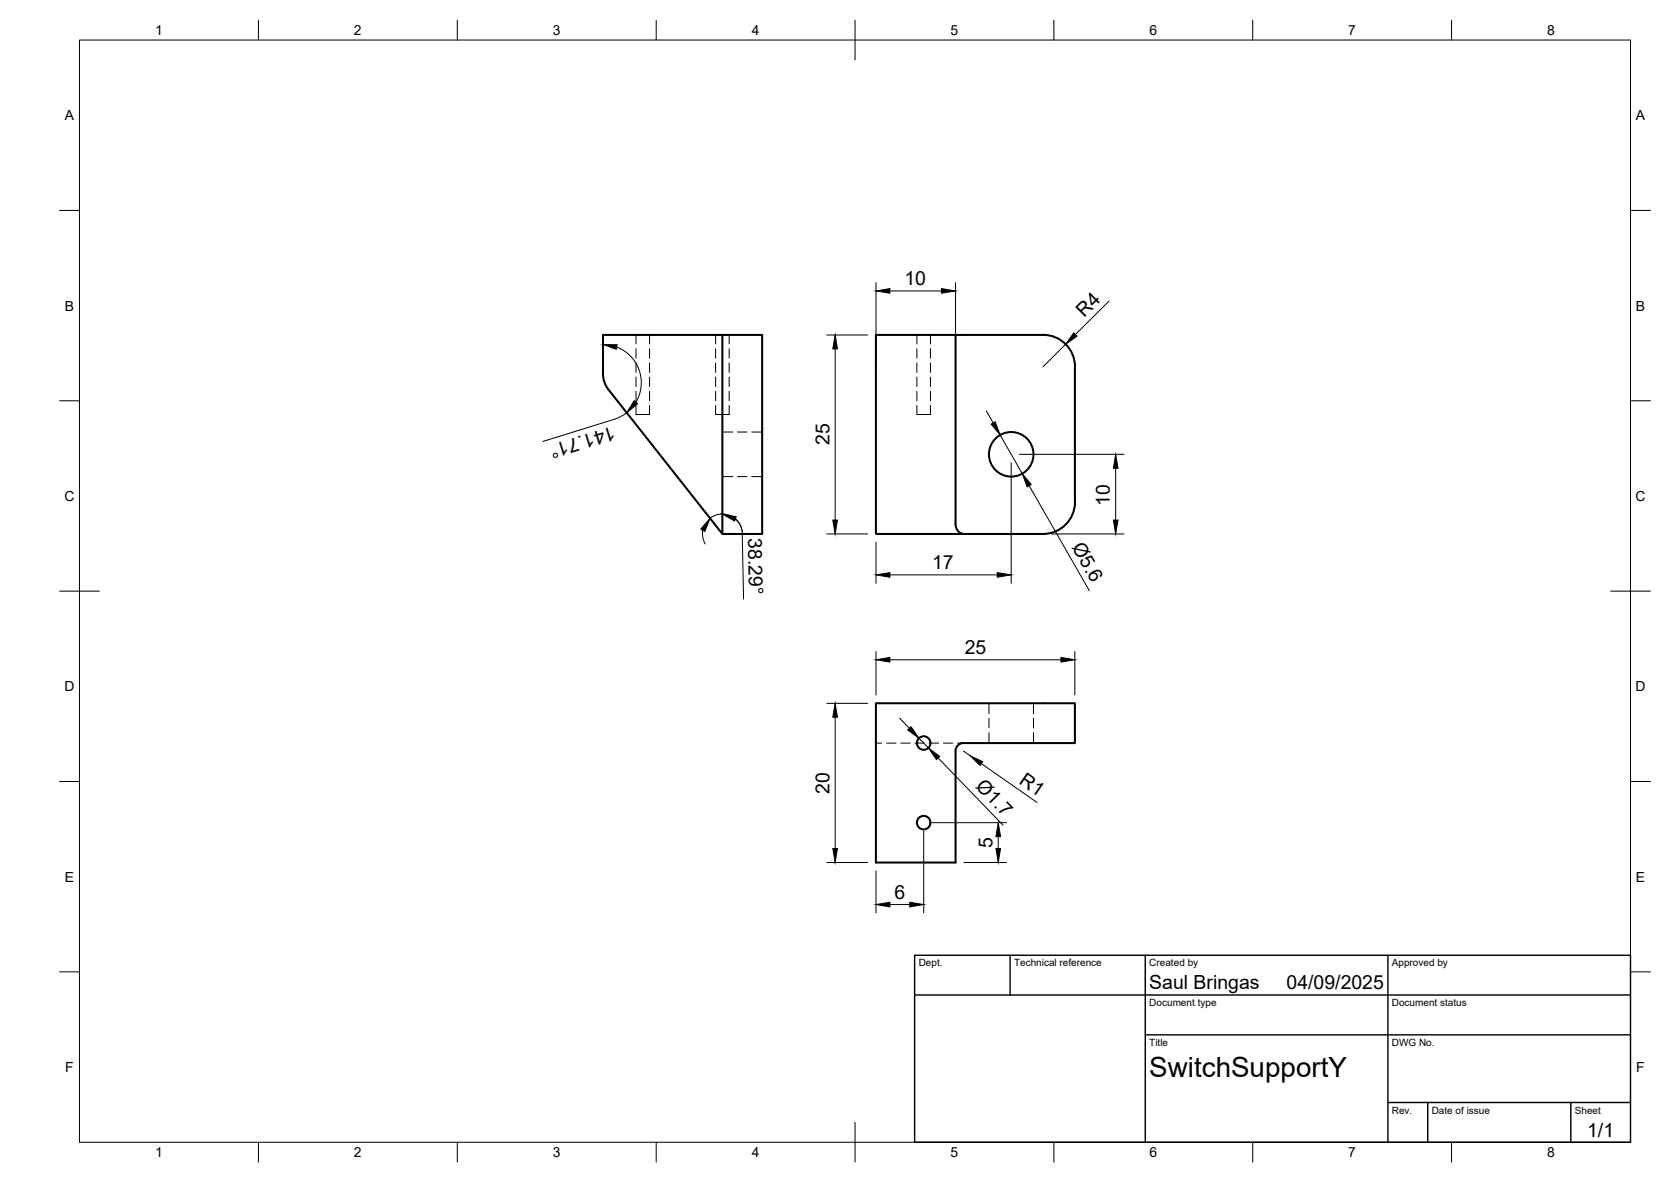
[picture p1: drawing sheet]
<svg xmlns="http://www.w3.org/2000/svg" width="420mm" height="297mm" viewBox="0 0 420 297" stroke-linecap="round" stroke-linejoin="round" font-family="sans-serif">
<!-- layer: Visible -->
<g fill="none" stroke="#000" stroke-width=".51">
<path d="M181.6 84.2h-30l.1 10.5 .4 1.6 .5 1 29 36.9M181.6 84.2h10v50h-10zM240.3 84.2h-20.1v50h42.1M262.3 84.2h-22v47.4a2.31 2.31 0 0 0 2 2.6M262.3 84.1a8 8 0 0 1 8 8.1v34a8 8 0 0 1-8 8M242.3 186.7a2 2 0 0 0-2 2v28.1h-20.1v-40.1h50.1v10h-28"/>
<circle cx="254.3" cy="114.2" r="5.6"/>
<circle cx="232.3" cy="186.7" r="1.7"/>
<circle cx="232.3" cy="206.7" r="1.7"/>
</g>
<!-- layer: Hidden -->
<g fill="none" stroke="#000" stroke-width=".25">
<path d="M159.9 84.2v2.2M159.9 87.6v2.4M159.9 91.2v2.4M159.9 94.8v2.3M159.9 98.3v2.4M163.3 84.2v2.2M163.3 87.6v2.4M163.3 91.2v2.4M163.3 94.8v2.3M163.3 98.3v2.4M179.9 84.2v2.2M179.9 87.6v2.4"/>
<path d="M179.9 91.2v2.4M179.9 94.8v2.3M179.9 98.3v2.4M183.3 84.2v2.2M183.3 87.6v2.4M183.3 91.2v2.4M183.3 94.8v2.3M183.3 98.3v2.4M230.5 84.2v2.2M230.5 87.6v2.4M230.5 91.2v2.4M230.5 94.8v2.3"/>
<path d="M230.5 98.3v2.4M234 84.2v2.2M234 87.6v2.4M234 91.2v2.4M234 94.8v2.3M234 98.3v2.4M159.9 101.9v2.3h3.4v-2.3M179.9 101.9v2.3h3.4v-2.3M181.6 119.8h2.7M181.6 108.6h2.7M185.4 119.8h2.4M185.4 108.6h2.4"/>
<path d="M189 119.8h2.6M189 108.6h2.6M230.5 101.9v2.3h3.5v-2.3M248.7 176.7v2.7M259.9 176.7v2.7M220.2 186.7h1.5M222.9 186.7h2.4M226.5 186.7h2.4M230.1 186.7h2.3M233.6 186.7h2.4M237.2 186.7h2.4M240.8 186.7h1.5"/>
<path d="M248.7 180.5v2.4M248.7 184.1v2.6M259.9 180.5v2.4M259.9 184.1v2.6"/>
</g>
<!-- layer: BORDER -->
<g fill="none" stroke="#000" stroke-width=".25">
<path d="M20 10.1h390v276.9h-390zM65 5.1v5M115 5.1v5M165 5.1v5M215 5.1v10M265 5.1v5M315 5.1v5M365 5.1v5M15 52.9h5M410 52.9h5M15 100.7h5M410 100.7h5"/>
<path d="M15 148.6h10M405 148.6h10M15 196.4h5M410 196.4h5M15 244.2h5M410 244.2h5M65 287v5M115 287v5M165 287v5M215 282.1v9.9M265 287v5M315 287v5"/>
<path d="M365 287v5"/>
</g>
<!-- layer: TITLEBLOCK -->
<path d="M230 240.1h180v46.9h-180zM230 250h180M254 240.1v9.9M288 240.1v46.9M349 240.1v46.9M288 260.1h122M349 277.1h61M359 277.1v9.9M395 277.1v9.9" fill="none" stroke="#000" stroke-width=".36"/>
<!-- layer: FD_Dimensions -->
<g fill="none" stroke="#000" stroke-width=".25">
<path d="M220.3 71v21M223.8 73.1h12.9M240.3 71v21M278.8 75.7l-8.4 8.4M155.1 87.2a9.6 9.6 0 0 1 4.8 13.9M207.9 84.2h10.3M210 87.7v43M267.9 86.5l-5.6 5.7M157.6 103.7l-1.5 1-1.6 .6-18 5.6M248 103.3l1.7 3M251.5 109.3l5.5 9.7M254.3 116.3v30.3"/>
<path d="M256.3 114.2h26.3M280.5 117.7v13M176.7 133.2v1.8l.6 1.7M177.2 128.6l1.1 1.4M178.5 130.2a5 5 0 0 1 5.3-.6 5 5 0 0 1 2.8 4.5l.4 16.4M184.9 130.4l1.1 1.4 .6 1.7M207.9 134.2h10.3M220.3 136.3v10.3M258.8 122.1l15.1 26.4M264.4 134.2h18.2M223.8 144.5h27M207.9 176.7h10.3"/>
<path d="M220.3 163.7v11M223.8 165.8h43M270.3 163.7v11M210 180.2v33M226.2 180.5l2.4 2.5M231.1 185.5l2.3 2.5M235.9 190.5l16.3 16.9M242.3 188.8l1.6 1.1M246.8 191.9l14 9.8M207.9 216.8h10.3M220.3 218.8v10.6M232.3 208.8v20.6"/>
<path d="M234.4 206.7h18.7M242.4 216.8h10.7M251 210.3v2.9M223.8 227.3h4.9"/>
</g>
<g fill="#000" stroke="#000" stroke-width=".25">
<path d="M220.3 73.1l3.5-.6v1.2zM236.7 72.5l3.6 .6-3.6 .6zM151.6 86.6h3.6l-.2 1.2zM210 84.2l.6 3.5h-1.2zM270 83.7l.8 .8-2.9 2zM159.4 100.7l.9 .8-2.7 2.2zM249.2 106.6l1-.6 1.3 3.3zM280.5 114.2l.6 3.5h-1.1zM178.5 130.2l-1.3 3.3-1-.5zM181.6 129.2l3.5 .7-.4 1zM209.4 130.7h1.2l-.6 3.5zM257 119l2.3 2.8-1 .6z"/>
<path d="M280 130.7h1.1l-.6 3.5zM220.3 144.5l3.5-.6v1.2zM250.8 143.9l3.5 .6-3.5 .6zM220.3 165.8l3.5-.6v1.2zM266.8 165.2l3.5 .6-3.5 .6zM210 176.7l.6 3.5h-1.2zM228.2 183.4l.9-.8 2 2.9zM233.4 188l2.9 2.1-.8 .8zM243.9 189.9l3.2 1.5-.7 1zM209.4 213.2h1.2l-.6 3.6zM250.4 213.2h1.2l-.6 3.6zM251 206.7l.6 3.6h-1.2z"/>
<path d="M220.3 227.3l3.5-.6v1.2zM228.7 226.7l3.6 .6-3.6 .6z"/>
</g>
<text font-size="7" x="289" y="270.6">SwitchSupportY</text>
<g font-size="4.9">
<text x="227.4" y="71.7">10</text>
<text x="272.6" y="79.9" transform="rotate(-45 272.6 79.9)">R4</text>
<text x="154.1" y="106.9" transform="rotate(163 154.1 106.9)">141.71°</text>
<text x="208.5" y="111.9" transform="rotate(-90 208.5 111.9)">25</text>
<text x="279.1" y="127" transform="rotate(-90 279.1 127)">10</text>
<text x="188.1" y="135.2" transform="rotate(89 188.1 135.2)">38.29°</text>
<text x="269.4" y="137.5" transform="rotate(60 269.4 137.5)">Ø5.6</text>
<text x="234.4" y="143.1">17</text>
<text x="242.6" y="164.3">25</text>
<text x="245.2" y="197.9" transform="rotate(46 245.2 197.9)">Ø1.7</text>
<text x="256" y="196.6" transform="rotate(35 256 196.6)">R1</text>
<text x="208.5" y="199.4" transform="rotate(-90 208.5 199.4)">20</text>
<text x="249.5" y="213.1" transform="rotate(-90 249.5 213.1)">5</text>
<text x="224.9" y="225.9">6</text>
<text x="289" y="248.5">Saul Bringas</text>
<text x="323.5" y="248.5">04/09/2025</text>
<text x="399.1" y="285.7">1/1</text>
</g>
<g font-size="3.5">
<text x="39" y="8.8">1</text>
<text x="89" y="8.8">2</text>
<text x="139" y="8.8">3</text>
<text x="189" y="8.8">4</text>
<text x="239" y="8.8">5</text>
<text x="289" y="8.8">6</text>
<text x="339" y="8.8">7</text>
<text x="389" y="8.8">8</text>
<text x="16.3" y="30.2">A</text>
<text x="411.3" y="30.2">A</text>
<text x="16.3" y="78">B</text>
<text x="411.3" y="78">B</text>
<text x="16.2" y="125.9">C</text>
<text x="411.2" y="125.9">C</text>
<text x="16.2" y="173.7">D</text>
<text x="411.2" y="173.7">D</text>
<text x="16.3" y="221.6">E</text>
<text x="411.3" y="221.6">E</text>
<text x="16.4" y="269.4">F</text>
<text x="411.4" y="269.4">F</text>
<text x="39" y="290.8">1</text>
<text x="89" y="290.8">2</text>
<text x="139" y="290.8">3</text>
<text x="189" y="290.8">4</text>
<text x="239" y="290.8">5</text>
<text x="289" y="290.8">6</text>
<text x="339" y="290.8">7</text>
<text x="389" y="290.8">8</text>
</g>
<g font-size="2.5">
<text x="231" y="242.9">Dept.</text>
<text x="255" y="242.9">Technical reference</text>
<text x="289" y="242.9">Created by</text>
<text x="350" y="242.9">Approved by</text>
<text x="289" y="252.8">Document type</text>
<text x="350" y="252.8">Document status</text>
<text x="289" y="262.9">Title</text>
<text x="350" y="262.9">DWG No.</text>
<text x="350" y="279.9">Rev.</text>
<text x="360" y="279.9">Date of issue</text>
<text x="396" y="279.9">Sheet</text>
</g>
</svg>
